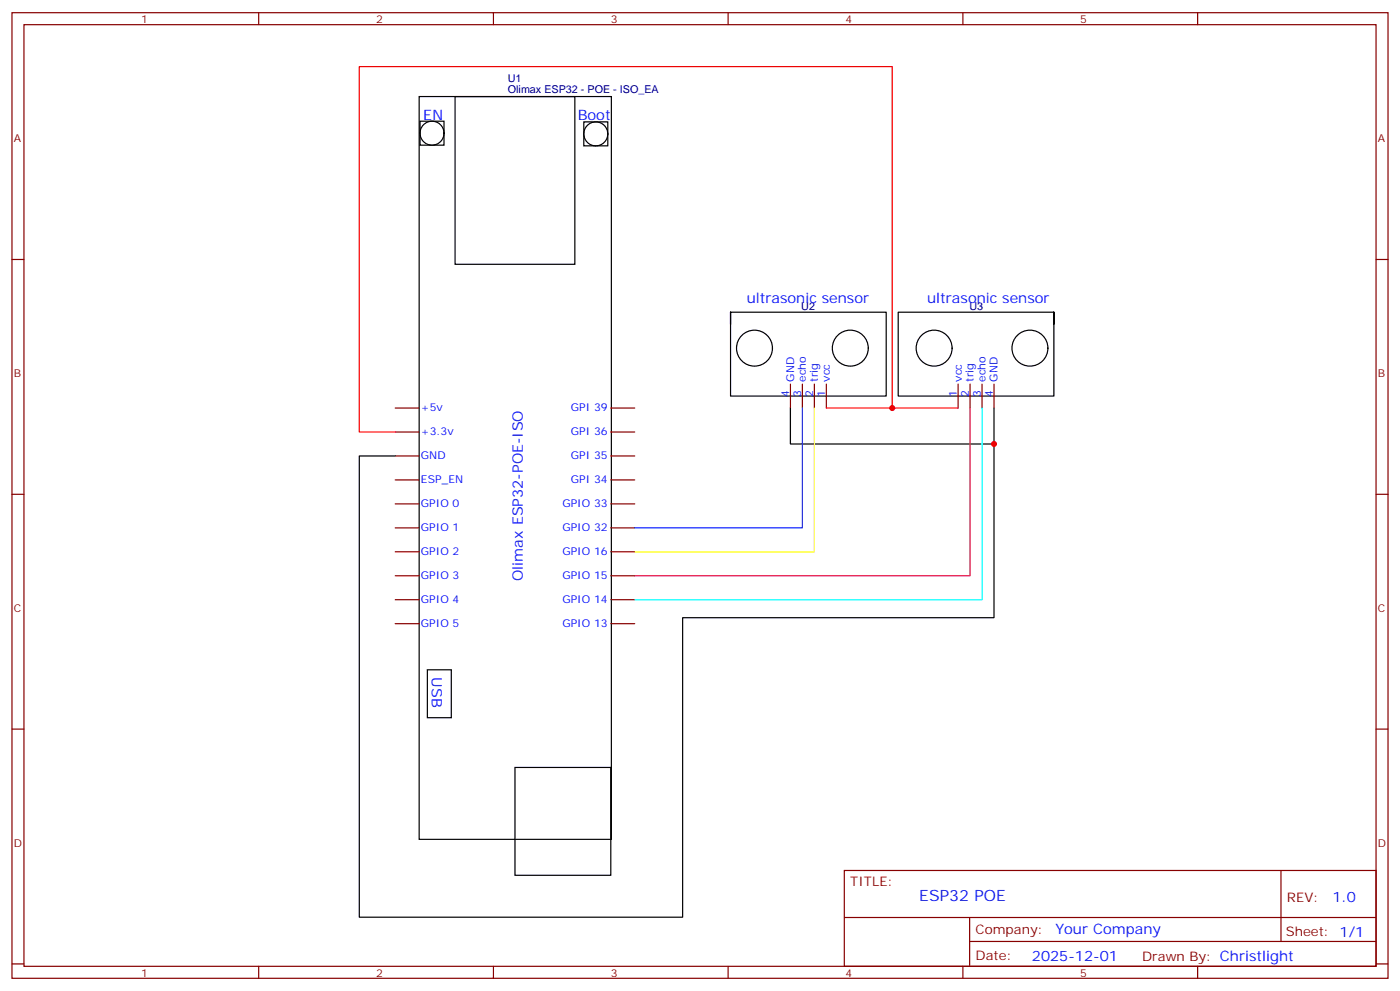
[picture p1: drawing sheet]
<svg xmlns="http://www.w3.org/2000/svg" width="412mm" height="292mm" viewBox="0 0 412 292" stroke-linecap="round" stroke-linejoin="round" font-family="sans-serif">
<g fill="none" stroke="#870000" stroke-width=".35">
<path d="M3.5 3.7h405.4v284.4h-405.4zM7.1 7.3h398.2v277.3h-398.2zM76.2 3.7v3.6M145.3 3.7v3.6M214.5 3.7v3.6M283.6 3.7v3.6M352.8 3.7v3.6M3.5 76.4h3.6M405.3 76.4h3.6M232.8 113.1v7.1M236.4 113.1v7.1M239.9 113.1v7.1"/>
<path d="M243.4 113.1v7.1M282.2 113.1v7.1M285.8 113.1v7.1M289.3 113.1v7.1M292.8 113.1v7.1M116.4 134.3h7.1M116.4 127.2h7.1M116.4 120.2h7.1M179.9 134.3h7.1M179.9 127.2h7.1M179.9 120.2h7.1M3.5 145.6h3.6"/>
<path d="M116.4 155.4h7.1M116.4 148.4h7.1M116.4 141.3h7.1M179.9 155.4h7.1M179.9 148.4h7.1M179.9 141.3h7.1M405.3 145.6h3.6M116.4 176.6h7.1M116.4 169.5h7.1M116.4 162.5h7.1M179.9 176.6h7.1M179.9 169.5h7.1"/>
<path d="M179.9 162.5h7.1M116.4 183.7h7.1M179.9 183.7h7.1M3.5 214.7h3.6M405.3 214.7h3.6M248.7 256.3h156.6v28.3h-156.6zM377.3 256.4v20.8M248.7 270.2h156.5M285.6 277.2h119.6M285.6 270.2v14.1M3.5 283.8h3.6M76.2 284.6v3.5"/>
<path d="M145.3 284.6v3.5M214.5 284.6v3.5M283.6 284.6v3.5M352.8 284.6v3.5M405.3 283.8h3.6"/>
</g>
<g fill="none" stroke="#000" stroke-width=".35">
<path d="M123.5 28.4h56.6v218.8h-56.6zM123.7 35.7h7.1v7h-7.1zM134.1 28.4h35.2v49.4h-35.2zM172 35.9h7v7.1h-7zM215.2 91.9h45.9v24.7h-45.9v-24.7v3.6M310.4 91.9h-45.8v24.7h45.8v-24.7v3.6M232.8 120.2v10.5h60v-10.5M292.8 130.7v51.2h-91.7v88.2h-95.3v-135.8h10.6M125.9 197.2h7v14.1h-7zM151.7 226h28.2v31.7h-28.2z"/>
<circle cx="127.3" cy="39.2" r="3.5"/>
<circle cx="175.5" cy="39.4" r="3.5"/>
<circle cx="222.2" cy="102.5" r="5.3"/>
<circle cx="250.5" cy="102.5" r="5.3"/>
<circle cx="275.2" cy="102.5" r="5.3"/>
<circle cx="303.4" cy="102.5" r="5.3"/>
</g>
<path d="M243.4 120.2h38.8M262.8 120.2v-100.6h-157v107.6h10.6" fill="none" stroke="#f00" stroke-width=".35"/>
<path d="M289.3 120.2v56.4h-102.3" fill="none" stroke="#0ff" stroke-width=".35"/>
<path d="M285.8 120.2v49.3h-98.8" fill="none" stroke="#c06" stroke-width=".35"/>
<path d="M239.9 120.2v42.3h-52.9" fill="none" stroke="#ff0" stroke-width=".35"/>
<path d="M236.4 120.2v35.2h-49.4" fill="none" stroke="#03f" stroke-width=".35"/>
<g fill="#c00">
<circle cx="262.8" cy="120.2" r=".88"/>
<circle cx="292.8" cy="130.7" r=".88"/>
</g>
<text font-size="4.6" fill="#00f" x="270.8" y="265.4">ESP32 POE</text>
<g font-size="4.2" fill="#00f">
<text x="124.7" y="35.3">EN</text>
<text x="170.2" y="35.3">Boot</text>
<text x="220" y="89.3">ultrasonic sensor</text>
<text x="273.1" y="89.3">ultrasonic sensor</text>
<text x="154" y="171" transform="rotate(-90 154 171)">Olimax ESP32-POE-ISO</text>
<text x="127.2" y="199.5" transform="rotate(90 127.2 199.5)">USB</text>
<text x="392.5" y="265.6">1.0</text>
<text x="310.9" y="275.2">Your Company</text>
<text x="304" y="283">2025-12-01</text>
</g>
<g font-size="3.9" fill="#800">
<text x="250.5" y="260.9">TITLE:</text>
<text x="379.1" y="265.6">REV:</text>
<text x="287.4" y="275.1">Company:</text>
<text x="378.7" y="275.7">Sheet: 1/1</text>
<text x="287.4" y="282.8">Date:</text>
<text x="336.4" y="282.9">Drawn By: Christlight</text>
</g>
<g font-size="3.2" fill="#800">
<text x="41.6" y="6.7">1</text>
<text x="110.8" y="6.7">2</text>
<text x="179.9" y="6.7">3</text>
<text x="249.1" y="6.7">4</text>
<text x="318.2" y="6.7">5</text>
<text x="4.1" y="41.8">A</text>
<text x="405.9" y="41.8">A</text>
<text x="4.1" y="111">B</text>
<text x="405.9" y="111">B</text>
<text x="4.1" y="180.1">C</text>
<text x="405.9" y="180.1">C</text>
<text x="4.1" y="249.3">D</text>
<text x="405.9" y="249.3">D</text>
<text x="41.6" y="287.5">1</text>
<text x="110.8" y="287.5">2</text>
<text x="179.9" y="287.5">3</text>
<text x="249.1" y="287.5">4</text>
<text x="318.2" y="287.5">5</text>
</g>
<g font-size="3.2" fill="#000080">
<text x="149.6" y="27.4">Olimax ESP32 - POE - ISO_EA</text>
<text x="149.6" y="24.2">U1</text>
<text x="236" y="91.3">U2</text>
<text x="285.6" y="91.3">U3</text>
</g>
<g font-size="3.2" fill="#00f">
<text x="233.9" y="112.4" transform="rotate(-90 233.9 112.4)">GND</text>
<text x="237.4" y="112.4" transform="rotate(-90 237.4 112.4)">echo</text>
<text x="240.9" y="112.4" transform="rotate(-90 240.9 112.4)">trig</text>
<text x="244.5" y="112.4" transform="rotate(-90 244.5 112.4)">vcc</text>
<text x="283.3" y="112.4" transform="rotate(-90 283.3 112.4)">vcc</text>
<text x="286.8" y="112.4" transform="rotate(-90 286.8 112.4)">trig</text>
<text x="290.3" y="112.4" transform="rotate(-90 290.3 112.4)">echo</text>
<text x="293.9" y="112.4" transform="rotate(-90 293.9 112.4)">GND</text>
<text x="232.5" y="116.9" transform="rotate(-90 232.5 116.9)">4</text>
<text x="236" y="116.9" transform="rotate(-90 236 116.9)">3</text>
<text x="239.5" y="116.9" transform="rotate(-90 239.5 116.9)">2</text>
<text x="243.1" y="116.9" transform="rotate(-90 243.1 116.9)">1</text>
<text x="281.9" y="116.9" transform="rotate(-90 281.9 116.9)">1</text>
<text x="285.4" y="116.9" transform="rotate(-90 285.4 116.9)">2</text>
<text x="288.9" y="116.9" transform="rotate(-90 288.9 116.9)">3</text>
<text x="292.5" y="116.9" transform="rotate(-90 292.5 116.9)">4</text>
<text x="124" y="121.2">+5v</text>
<text x="168.2" y="121.2">GPI 39</text>
<text x="124" y="128.2">+3.3v</text>
<text x="168.2" y="128.2">GPI 36</text>
<text x="124" y="135.3">GND</text>
<text x="168.2" y="135.3">GPI 35</text>
<text x="124" y="142.3">ESP_EN</text>
<text x="168.2" y="142.3">GPI 34</text>
<text x="124" y="149.4">GPIO 0</text>
<text x="165.7" y="149.4">GPIO 33</text>
<text x="124" y="156.4">GPIO 1</text>
<text x="165.7" y="156.4">GPIO 32</text>
<text x="124" y="163.5">GPIO 2</text>
<text x="165.7" y="163.5">GPIO 16</text>
<text x="124" y="170.6">GPIO 3</text>
<text x="165.7" y="170.6">GPIO 15</text>
<text x="124" y="177.6">GPIO 4</text>
<text x="165.7" y="177.6">GPIO 14</text>
<text x="124" y="184.7">GPIO 5</text>
<text x="165.7" y="184.7">GPIO 13</text>
</g>
</svg>
